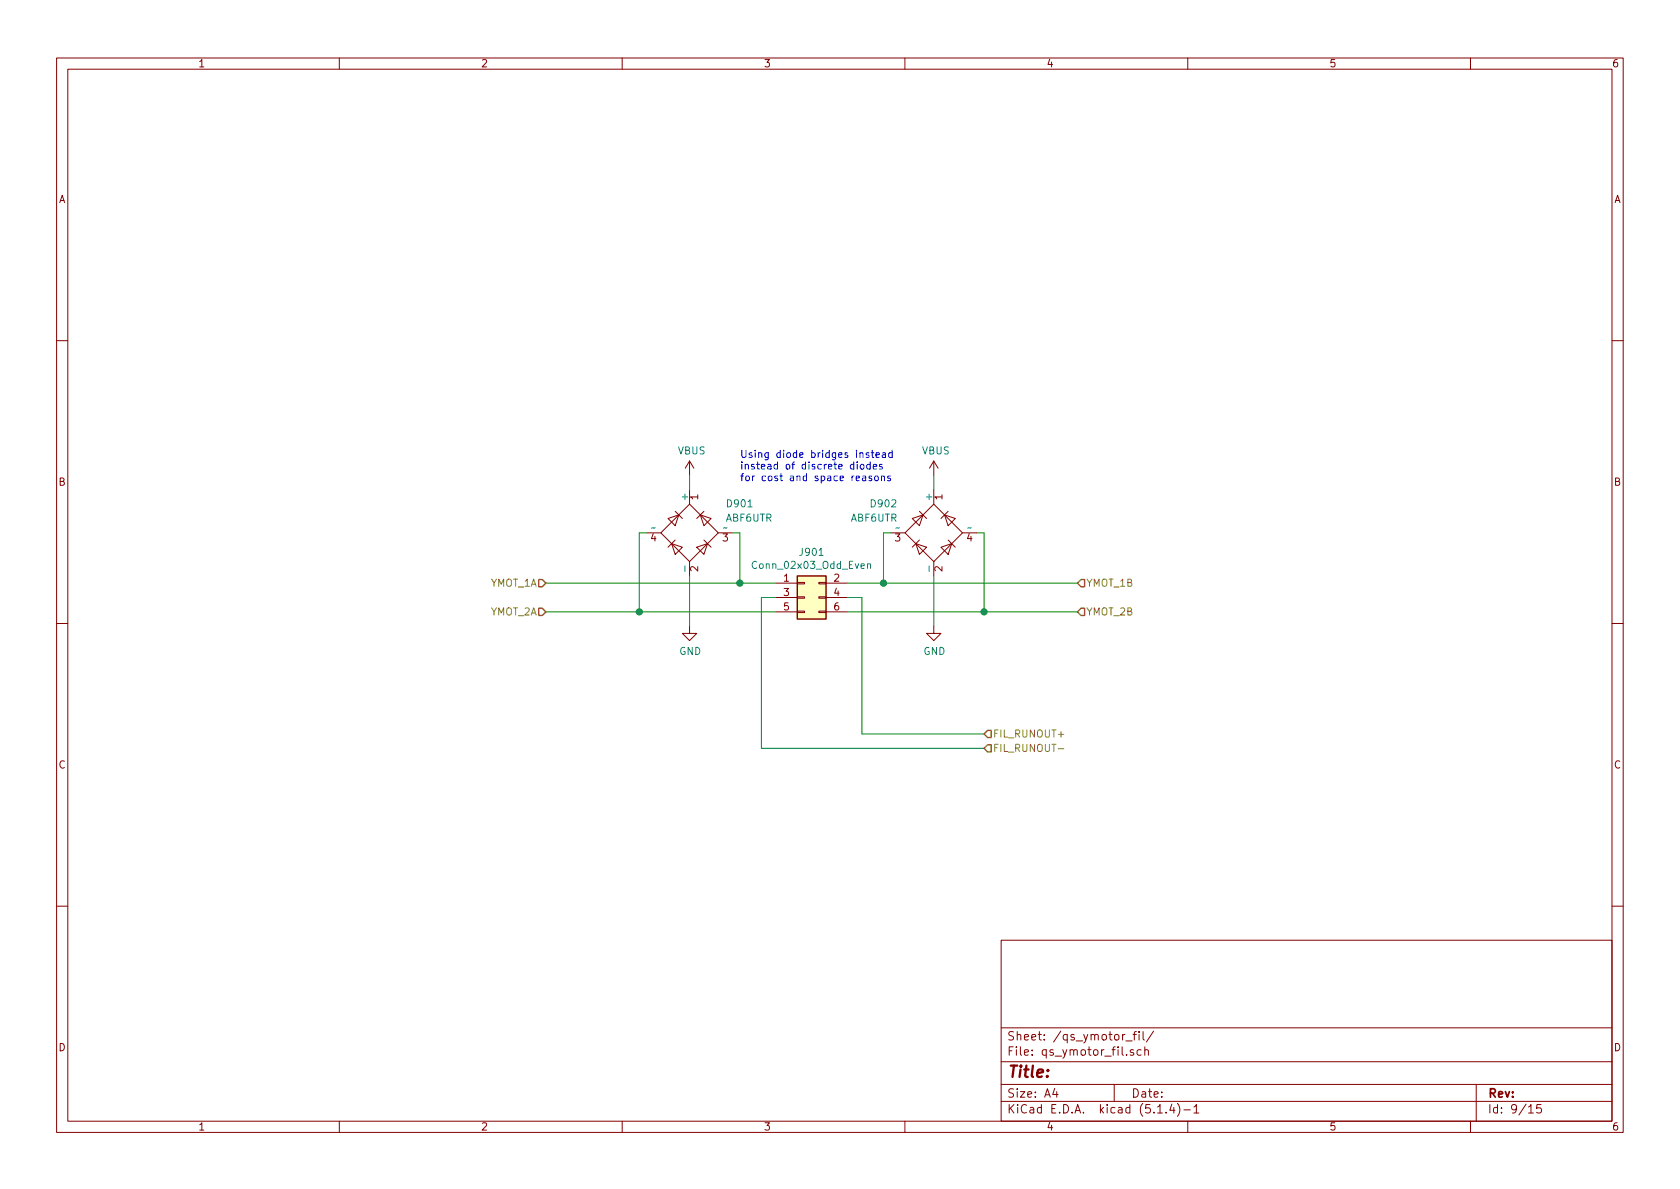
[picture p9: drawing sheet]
<svg xmlns="http://www.w3.org/2000/svg" width="297mm" height="210mm" viewBox="0 0 297 210" stroke-linecap="round" stroke-linejoin="round" font-family="sans-serif">
<g fill="none" stroke="#840000" stroke-width=".18">
<path d="M10 10.3h277v189.9h-277zM12 12.2h273v186.1h-273zM60 10.3v1.9M110 10.3v1.9M160 10.3v1.9M210 10.3v1.9M260 10.3v1.9M10 60.2h2M285 60.2h2M114.3 94.2h2.5M116.8 94.2l5.1-5.1 5.1 5.1-5.1 5.1zM118.1 91.7l1.9-.6-.6 1.9z"/>
<path d="M118.7 96.1l1.9 .7-1.2 1.2zM119.4 95.5l-1.3 1.3M119.4 90.4l1.2 1.3M121.9 81.5l-.7 1.3M121.9 81.5v2.6M121.9 86.6v2.5M121.9 99.3v2.5M121.9 81.5l.8 1.3M123.2 96.8l1.9-.7-.6 1.9zM123.8 91.1l1.9 .6-1.2 1.3zM124.5 95.5l1.2 1.3M124.5 90.4l-1.3 1.3"/>
<path d="M127 94.2h2.5M157.5 94.2h2.5M160 94.2l5.1-5.1 5.1 5.1-5.1 5.1zM161.3 91.7l1.9-.6-.6 1.9zM161.9 96.1l1.9 .7-1.2 1.2zM162.6 90.4l1.2 1.3M162.6 95.5l-1.3 1.3M165.1 81.5l-.8 1.3M165.1 81.5v2.6M165.1 86.6v2.5M165.1 99.3v2.5M165.1 81.5l.8 1.3"/>
<path d="M166.4 96.8l1.9-.7-.7 1.9zM167 91.1l1.9 .6-1.3 1.3zM167.6 95.5l1.3 1.3M167.6 90.4l-1.2 1.3M170.2 94.2h2.5M10 110.3h2M121.9 110.7v1.3h1.3l-1.3 1.3-1.3-1.3h1.3M137.2 103.1h3.8M137.2 105.7h3.8M137.2 108.2h3.8M141 108.1h1.2v.2h-1.2zM141 103h1.2v.2h-1.2z"/>
<path d="M141 105.5h1.2v.3h-1.2zM144.8 108.1h1.2v.2h-1.2zM144.8 103h1.2v.2h-1.2zM144.8 105.5h1.2v.3h-1.2zM146 103.1h3.9M146 105.7h3.9M146 108.2h3.9M165.1 110.7v1.3h1.3l-1.3 1.3-1.3-1.3h1.3M285 110.3h2M10 160.2h2M177 166.3h108v32h-108zM285 160.2h2"/>
<path d="M60 198.3v1.9M110 198.3v1.9M160 198.3v1.9M177 194.8h108M177 191.8h108M177 187.8h108M177 181.8h108M186.5 192.5l-.4 1h1M186.8 193v1M197 191.8v3M199.1 184.1h1.1M200.3 182.9h.6"/>
<path d="M200.4 185.7a.37 .37 0 0 0-.6 .1l.1 .2 .5 .2 .1 .1-.2 .3-.5-.1M200.9 182.4l-.3 .1v.1v1.3M201.4 182.4v.2M201.4 182.9v1M201.8 185.7l-.5-.1-.3 .3 .1 .6 .2 .1 .5-.1M202.1 182.4v1.3l.2 .2M202.4 185.7h.1a.37 .37 0 0 1 .5 .1v.8M202.4 185.1v1.5M204 182.3l-1.3 2M204.7 196.8h.8M206.2 196.7v.1M207.2 195.2l-.4 1.1h.9"/>
<path d="M207.5 195.8v1M208.2 195.1a1.71 1.71 0 0 1 0 2.3M209.3 196.3h1.2M210 198.3v1.9M211.1 195.8l.4-.5v1.5M211.1 196.8h.9M260 198.3v1.9M261 191.8v6.5M270.3 195.8l.4-.5v1.5M270.3 196.8h.8M272.5 195.3h-.7l-.1 .7 .2-.1 .5 .1 .1 .2v.5l-.2 .1-.6-.1"/>
</g>
<path d="M141 101.8h5v7.7h-5z" fill="#ffffc2" stroke="#ffffc2" stroke-width=".18"/>
<path d="M141 101.8h5v7.7h-5z" fill="none" stroke="#840000" stroke-width=".25"/>
<path d="M115.8 93.3l-.6 .1M128.5 93.3l-.6 .1M153.4 99.8l.2-.1h.3v.8M153.4 99.7v.8M159 93.3l-.6 .1M171.7 93.3l-.6 .1" fill="none" stroke="#008484" stroke-width=".18"/>
<g fill="none" stroke="#008400" stroke-width=".18">
<path d="M114.3 94.2h-1.3v14M121.9 84.1v2.5M129.5 94.2h1.3v8.9M157.5 94.2h-1.3v8.9M165.1 84.1v2.5M172.7 94.2h1.3v14M96.5 103.1h40.7M96.5 108.2h40.7M121.9 101.8v8.9M137.2 105.7h-2.6v26.6h39.4M149.9 103.1h40.6M149.9 108.2h40.6"/>
<path d="M149.9 105.7h2.5v24.1h21.6M165.1 101.8v8.9"/>
</g>
<path d="M95.2 102.5h.7l.6 .6-.6 .7h-.7zM95.2 107.6h.7l.6 .6-.6 .6h-.7zM191.1 107.6h.7v1.2h-.7l-.6-.6zM191.1 102.5h.7v1.3h-.7l-.6-.7zM174.6 129.2h.7v1.2h-.7l-.6-.6zM174.6 131.7h.7v1.3h-.7l-.6-.7z" fill="none" stroke="#848400" stroke-width=".25"/>
<path d="M187.1 132.4h1" fill="none" stroke="#848400" stroke-width=".18"/>
<g fill="none" stroke="#0000c2" stroke-width=".18">
<path d="M154.2 79.6v1.1l.3 .2M157.7 79.6v1.3M151.6 82.1v.9M152.2 82.2l.3-.1 .2 .1v.7l-.4 .1-.2-.3zM152.5 84.2h.5l.1 .8M153.1 84.5h-.4l-.2 .2v.3h.6M153.6 80.1h-.3l-.2 .1 .1 .2 .4 .1v.3h-.5M153.8 82.2l-.3-.1-.3 .2 .2 .6h.4M153.8 81.7v1.3M154 80.1h.5M154.1 84.2h-.3l-.2 .1 .1 .2 .4 .2v.3h-.5M154.4 82.5l.6-.1-.1-.2-.3-.1-.2 .2 .1 .6h.4"/>
<path d="M154.8 84.2h.3l.1 .1v.7h-.3l-.3-.2zM154.9 80.5l.6-.1-.1-.3h-.3l-.2 .1v.6h.5M155.9 84.3l.1-.1h.3l.1 .8M155.9 84.2v.8M156 82.2l-.3-.1-.2 .2v.2l.5 .1v.3h-.5M156 80.1h.5l.1 .8M156.6 80.4h-.4l-.2 .2v.2h.6M157.4 84.2h-.3l-.2 .1 .1 .2 .4 .2v.3h-.5M157.7 80.1h-.3l-.3 .2 .2 .5h.4"/>
</g>
<g fill="#008400" stroke="#008400" stroke-width=".25">
<circle cx="113" cy="108.2" r=".51"/>
<circle cx="156.2" cy="103.1" r=".51"/>
<circle cx="130.8" cy="103.1" r=".51"/>
<circle cx="174" cy="108.2" r=".51"/>
</g>
<text font-size="2.8" fill="#840000" x="178" y="190.5">Title:</text>
<g font-size="2.1" fill="#840000">
<text x="178" y="184">Sheet: /qs_ymotor_fil/</text>
<text x="178" y="186.7">File: qs_ymotor_fil.sch</text>
<text x="178" y="196.9">KiCad E.D.A. kicad (5.1.4)-1</text>
<text x="178" y="194.1">Size: A4</text>
<text x="200" y="194.1">Date:</text>
<text x="263" y="194.1">Rev:</text>
<text x="263" y="196.9">Id: 9/15</text>
</g>
<g font-size="1.8" fill="#840000">
<text x="35" y="11.9">1</text>
<text x="85" y="11.9">2</text>
<text x="135" y="11.9">3</text>
<text x="185" y="11.9">4</text>
<text x="235" y="11.9">5</text>
<text x="285" y="11.9">6</text>
<text x="10.4" y="35.9">A</text>
<text x="285.4" y="35.9">A</text>
<text x="10.4" y="85.9">B</text>
<text x="123.4" y="88.4" transform="rotate(-90 123.4 88.4)">1</text>
<text x="166.6" y="88.4" transform="rotate(-90 166.6 88.4)">1</text>
<text x="285.4" y="85.9">B</text>
<text x="115.1" y="95.8">4</text>
<text x="127.8" y="95.8">3</text>
<text x="158.3" y="95.8">3</text>
<text x="171" y="95.8">4</text>
<text x="123.4" y="101.1" transform="rotate(-90 123.4 101.1)">2</text>
<text x="166.6" y="101.1" transform="rotate(-90 166.6 101.1)">2</text>
<text x="138.6" y="102.9">1</text>
<text x="138.6" y="105.4">3</text>
<text x="138.6" y="107.9">5</text>
<text x="147.5" y="102.9">2</text>
<text x="147.5" y="105.4">4</text>
<text x="147.5" y="107.9">6</text>
<text x="10.4" y="135.9">C</text>
<text x="285.4" y="135.9">C</text>
<text x="10.4" y="185.9">D</text>
<text x="285.4" y="185.9">D</text>
<text x="35" y="199.9">1</text>
<text x="85" y="199.9">2</text>
<text x="135" y="199.9">3</text>
<text x="185" y="199.9">4</text>
<text x="235" y="199.9">5</text>
<text x="285" y="199.9">6</text>
</g>
<g font-size="1.8" fill="#008484">
<text x="119.9" y="80.4">VBUS</text>
<text x="163" y="80.4">VBUS</text>
<text x="121.7" y="88.4" transform="rotate(-90 121.7 88.4)">+</text>
<text x="128.7" y="89.7">D901</text>
<text x="154.1" y="89.7">D902</text>
<text x="164.8" y="88.4" transform="rotate(-90 164.8 88.4)">+</text>
<text x="128.3" y="92.2">ABF6UTR</text>
<text x="150.4" y="92.2">ABF6UTR</text>
<text x="121.7" y="100.9" transform="rotate(-90 121.7 100.9)">-</text>
<text x="133.5" y="100.6">Conn_02x03_Odd_Even</text>
<text x="141.6" y="98.3">J901</text>
<text x="164.8" y="100.9" transform="rotate(-90 164.8 100.9)">-</text>
<text x="120.1" y="115.8">GND</text>
<text x="163.3" y="115.8">GND</text>
</g>
<g font-size="1.8" fill="#0000c2">
<text x="130.8" y="81">Using diode bridges instead</text>
<text x="130.8" y="83">instead of discrete diodes</text>
<text x="130.8" y="85.1">for cost and space reasons</text>
</g>
<g font-size="1.8" fill="#848400">
<text x="86.6" y="103.8">YMOT_1A</text>
<text x="192" y="103.8">YMOT_1B</text>
<text x="86.6" y="108.8">YMOT_2A</text>
<text x="192" y="108.8">YMOT_2B</text>
<text x="175.5" y="130.4">FIL_RUNOUT+</text>
<text x="175.5" y="133">FIL_RUNOUT-</text>
</g>
</svg>
